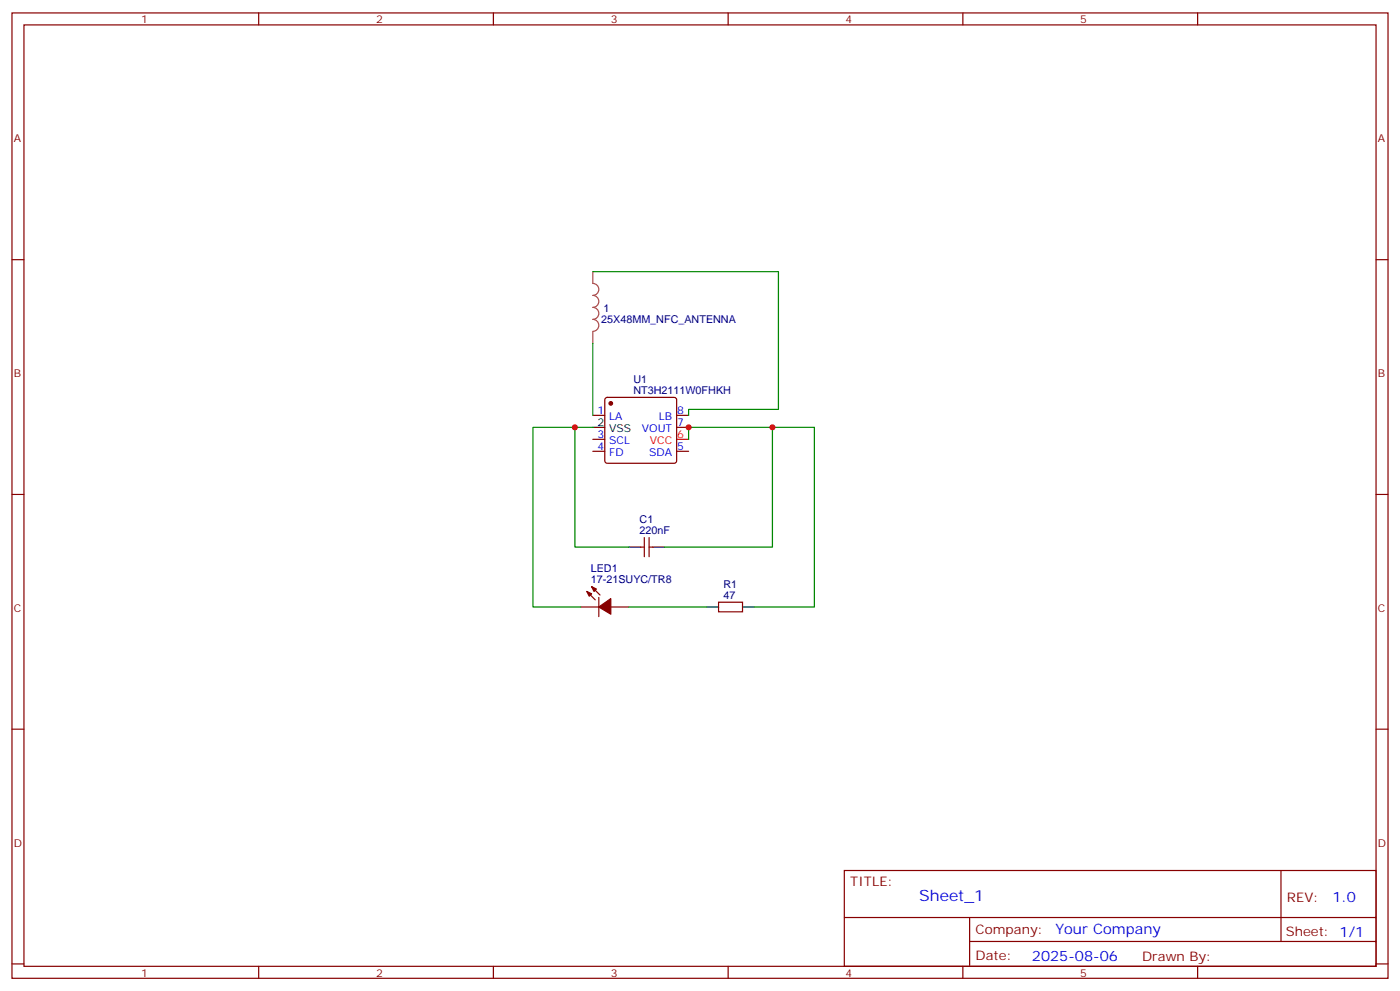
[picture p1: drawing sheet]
<svg xmlns="http://www.w3.org/2000/svg" width="412mm" height="292mm" viewBox="0 0 412 292" stroke-linecap="round" stroke-linejoin="round" font-family="sans-serif">
<g fill="none" stroke="#870000" stroke-width=".35">
<path d="M3.5 3.8h405.4v284.3h-405.4zM7.1 7.3h398.2v277.3h-398.2zM76.2 3.8v3.5M145.3 3.8v3.5M214.5 3.8v3.5M283.6 3.8v3.5M352.8 3.8v3.5M3.5 76.5h3.6M405.3 76.5h3.6M178.4 117.3l.5-.2h19.7l.5 .2 .2 .5v17.9l-.2 .5-.5 .3h-19.7l-.5-.3-.2-.5v-17.9zM174.6 122.3h3.6M174.6 132.9h3.6"/>
<path d="M174.6 129.4h3.6M199.3 122.3h3.5M199.3 125.9h3.5M199.3 132.9h3.5M3.5 145.6h3.6M189.8 158.3v5.7M191.2 158.3v5.7M405.3 145.6h3.6M171.1 178.8h5.3M172.9 174.2l2.4 2.5M174.3 172.8l2.4 2.5M176.4 176v5.6"/>
<path d="M179.9 178.8h5.3M188.7 161.1h1.1M191.2 161.1h1.1M211.7 177.4h7v2.8h-7zM3.5 214.8h3.6M405.3 214.8h3.6M248.7 256.4h156.6v28.2h-156.6zM377.3 256.4v20.9M248.7 270.2h156.5M285.6 277.3h119.6M285.6 270.2v14.2M3.5 283.9h3.6"/>
<path d="M76.2 284.6v3.5M145.3 284.6v3.5M214.5 284.6v3.5M283.6 284.6v3.5M352.8 284.6v3.5M405.3 283.9h3.6"/>
</g>
<path d="M199.3 129.4h3.5" fill="none" stroke="#f00" stroke-width=".35"/>
<path d="M174.6 125.9h3.6M185.2 161.1h3.5M192.3 161.1h3.5M208.1 178.8h3.6M218.7 178.8h3.5" fill="none" stroke="#000" stroke-width=".35"/>
<g fill="#870000" stroke="#870000" stroke-width=".35">
<path d="M172.9 174.2l1.4 .7-.7 .7z"/>
<path d="M174.3 172.8l1.4 .7-.7 .7z"/>
<path d="M176.4 178.8l3.5-2.5v4.6z"/>
<circle cx="179.9" cy="118.8" r=".53"/>
</g>
<path d="M174.6 80v3.5a1.76 1.76 0 0 1 1.8 1.7 1.76 1.76 0 0 1-1.8 1.8 1.76 1.76 0 0 1 1.8 1.8 1.76 1.76 0 0 1-1.8 1.7 1.76 1.76 0 0 1 1.8 1.8 1.76 1.76 0 0 1-1.8 1.8 1.76 1.76 0 0 1 1.8 1.7 1.76 1.76 0 0 1-1.8 1.8M174.6 97.7v3.5" fill="none" stroke="#a64a4a" stroke-width=".35"/>
<path d="M174.6 80h54.7v40.6h-26.5v1.7M174.6 101.2v21.1M169.3 125.9h-12.3v52.9h14.1M174.6 125.9h-5.3v35.2h15.9M202.8 129.4v-3.5h24.7v35.2h-31.7M227.5 125.9h12.4v52.9h-17.7M185.2 178.8h22.9" fill="none" stroke="#008700" stroke-width=".35"/>
<g fill="#c00">
<circle cx="202.8" cy="125.9" r=".88"/>
<circle cx="227.5" cy="125.9" r=".88"/>
<circle cx="169.3" cy="125.9" r=".88"/>
</g>
<text font-size="4.6" fill="#00f" x="270.8" y="265.4">Sheet_1</text>
<g font-size="4.2" fill="#00f">
<text x="392.5" y="265.7">1.0</text>
<text x="310.9" y="275.2">Your Company</text>
<text x="304" y="283">2025-08-06</text>
</g>
<g font-size="3.9" fill="#800">
<text x="250.5" y="261">TITLE:</text>
<text x="379.1" y="265.7">REV:</text>
<text x="287.4" y="275.2">Company:</text>
<text x="378.7" y="275.8">Sheet: 1/1</text>
<text x="287.4" y="282.9">Date:</text>
<text x="336.4" y="282.9">Drawn By:</text>
</g>
<g font-size="3.2" fill="#800">
<text x="41.6" y="6.8">1</text>
<text x="110.8" y="6.8">2</text>
<text x="179.9" y="6.8">3</text>
<text x="249.1" y="6.8">4</text>
<text x="318.2" y="6.8">5</text>
<text x="4.1" y="41.9">A</text>
<text x="405.9" y="41.9">A</text>
<text x="4.1" y="111.1">B</text>
<text x="405.9" y="111.1">B</text>
<text x="4.1" y="180.2">C</text>
<text x="405.9" y="180.2">C</text>
<text x="4.1" y="249.3">D</text>
<text x="405.9" y="249.3">D</text>
<text x="41.6" y="287.6">1</text>
<text x="110.8" y="287.6">2</text>
<text x="179.9" y="287.6">3</text>
<text x="249.1" y="287.6">4</text>
<text x="318.2" y="287.6">5</text>
</g>
<g font-size="3.2" fill="#000080">
<text x="177.1" y="95">25X48MM_NFC_ANTENNA</text>
<text x="177.7" y="91.9">1</text>
<text x="186.6" y="112.9">U1</text>
<text x="186.6" y="116">NT3H2111W0FHKH</text>
<text x="188.4" y="154">C1</text>
<text x="188.4" y="157.3">220nF</text>
<text x="174" y="171.7">17-21SUYC/TR8</text>
<text x="174" y="168.5">LED1</text>
<text x="213.1" y="173.1">R1</text>
<text x="213.1" y="176.3">47</text>
</g>
<g font-size="3.2">
<text x="176" y="125.5">2</text>
<text x="179.5" y="127.3">VSS</text>
</g>
<g font-size="3.2" fill="#00f">
<text x="176" y="122">1</text>
<text x="179.5" y="123.8">LA</text>
<text x="194.1" y="123.8">LB</text>
<text x="199.5" y="122">8</text>
<text x="199.5" y="125.5">7</text>
<text x="176" y="129">3</text>
<text x="179.5" y="130.8">SCL</text>
<text x="189.1" y="127.3">VOUT</text>
<text x="176" y="132.6">4</text>
<text x="179.5" y="134.3">FD</text>
<text x="191.2" y="134.3">SDA</text>
<text x="199.5" y="132.6">5</text>
</g>
<g font-size="3.2" fill="#f00">
<text x="191.4" y="130.8">VCC</text>
<text x="199.5" y="129">6</text>
</g>
</svg>
